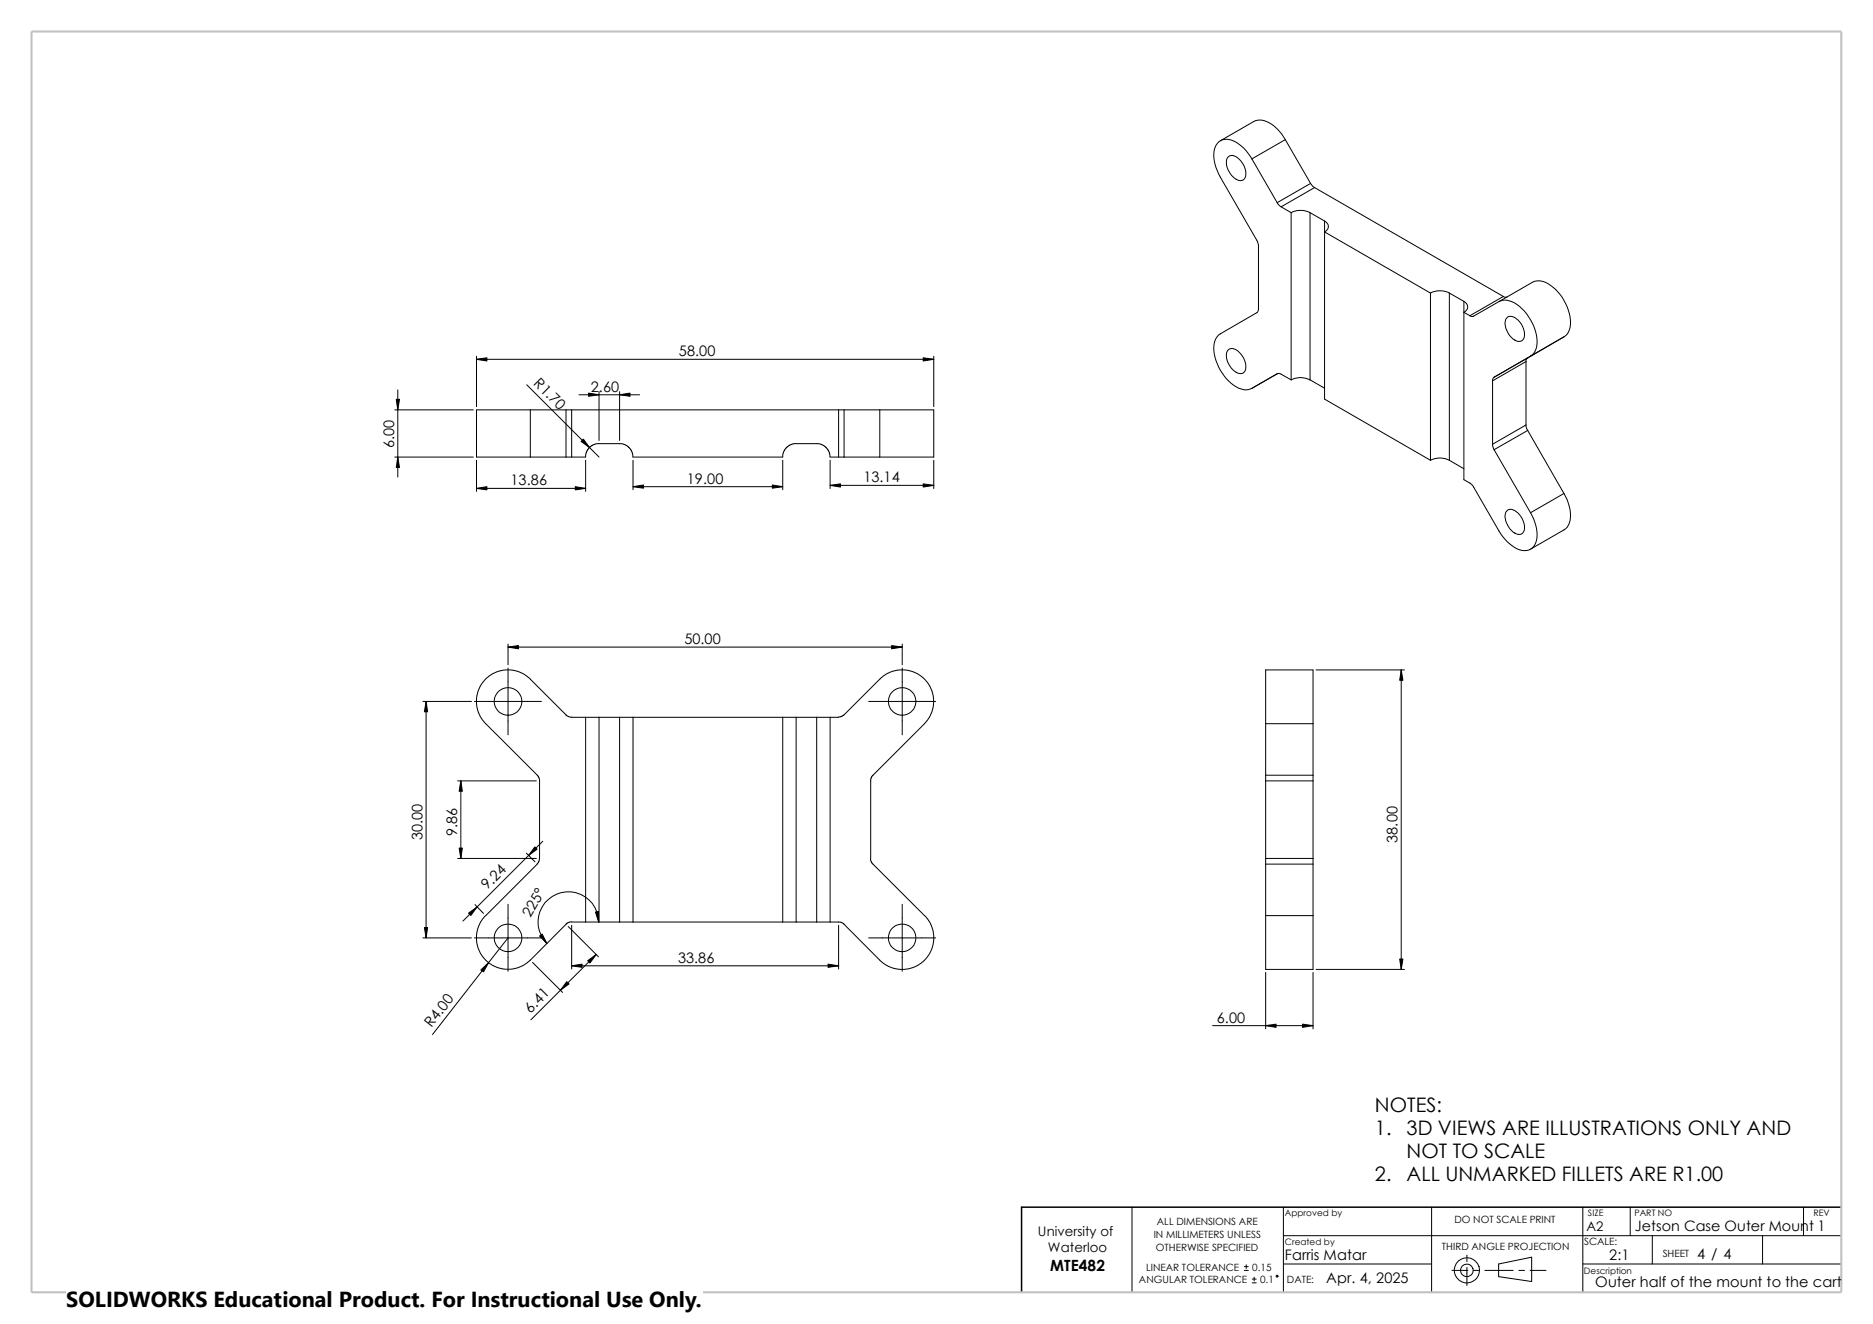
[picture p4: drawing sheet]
<svg xmlns="http://www.w3.org/2000/svg" width="420mm" height="297mm" viewBox="0 0 420 297" stroke-linecap="round" stroke-linejoin="round" font-family="sans-serif">
<g fill="none" stroke="#000" stroke-width=".22">
<path d="M275.3 35.3a1.69 1.69 0 0 1 2.6 .4 4.1 4.1 0 0 1 1.3 4.2 1.45 1.45 0 0 1-2.4 .1 4.3 4.3 0 0 1-1.6-4.5zM280.7 35.6a8.1 8.1 0 0 0-5.7-4.4 3 3 0 0 0-2.8 3.6l.3 2.1 .8 2.1 8.7 15.2 .2 .8v14.5l-.1 .3-.2 .3-8.3 4.8a4.1 4.1 0 0 0-1.3 4.6 10.5 10.5 0 0 0 6 7.7 2.82 2.82 0 0 0 2.4-.1M280.7 35.6l5.7 9.9M288.2 31.3a7.9 7.9 0 0 0-5.7-4.4l-1.4 .4-7.5 4.3M288.2 31.3l-7.5 4.3M288.2 31.3l5.7 9.8M286.4 45.5l.9 .9M287.3 46.4l2.2 1.3M289.5 47.7v37.5M289.5 47.7a4.6 4.6 0 0 1 4.3 0M293.8 47.7l3.2 1.9M293.8 47.7v37.5"/>
<path d="M293.9 41.1l.9 1M293.9 41.1l-7.5 4.4M294.8 42.1l-7.5 4.3M294.8 42.1l42.3 24.4M297 49.6v39.9l23.8 13.8M297 49.6a1.31 1.31 0 0 1 .9 1.2 1.31 1.31 0 0 1-.9 1.2l23.8 13.7M106.8 79.9v11.3M209.4 79.9v11.3M275.3 78.6a1.69 1.69 0 0 1 2.6 .4 4.1 4.1 0 0 1 1.3 4.2 1.45 1.45 0 0 1-2.4 .1 4.3 4.3 0 0 1-1.6-4.5zM320.8 65.7v37.6M320.8 65.7a4.6 4.6 0 0 1 4.2 0M325 65.7l3.3 1.9"/>
<path d="M325 65.7v37.6M328.3 67.6a1.31 1.31 0 0 1 .8 1.2 1.31 1.31 0 0 1-.8 1.3l1.3 .7M328.3 67.6v40l1.3 .8 .7 .6 5.8 10.1a8.9 8.9 0 0 0 5.2 4.4 2.79 2.79 0 0 0 3.3-2.9 9.9 9.9 0 0 0-1.4-5.6M329.6 70.8l.3 .2 .6-.1 13.1-7.6a4 4 0 0 1 4.7 1.2 10.4 10.4 0 0 1 3.7 9l-.1 .6a2.44 2.44 0 0 1-1.2 1.5M336.1 67.6a4.7 4.7 0 0 1 5.2 1.7 10.4 10.4 0 0 1 3.3 8.6l-.2 .5a2.44 2.44 0 0 1-1.2 1.5M337.1 66.5l.3 .2 .5-.1M337.1 66.5l-7.5 4.3M338.1 71.1a2.23 2.23 0 0 1 2.6 1 3.6 3.6 0 0 1 .8 4.1 1.7 1.7 0 0 1-2.5-.5 4.1 4.1 0 0 1-1.3-4.1zM343.2 79.9l-8.2 4.7M350.7 75.6l-7.5 4.3M350.7 75.6l-8.1 4.7M88.5 91.9h17.6"/>
<path d="M89.2 87.5v19.5M106.8 80.6h102.6M118.1 86.3l16.2 16.2M118.9 91.9v10.6M118.9 91.9h8M118.9 91.9h-12.1v10.6h12.1M126.9 91.9v10.6M126.9 91.9h1.3M128.2 91.9h59.8M128.2 91.9v10.6M129.8 88.6h13.6M134.3 87.8v11"/>
<path d="M138.9 87.8v11M188 91.9v10.6M188 91.9h1.3M189.3 91.9v10.6M189.3 91.9h8M197.3 91.9v10.6M197.3 91.9h12.1v10.6h-12.1M286.4 83.8l-5.7 3.3M289.5 85.2l-2.4-1.3-.5-.1-5.9 3.3M289.5 85.2a4.6 4.6 0 0 1 4.3 0M293.8 85.2l3.2 1.9M334.7 85.4v14.3"/>
<path d="M334.7 99.7l.3 1.2M335 84.6l-.2 .3-.1 .5M342.2 81.1l-7.5 4.3M342.2 95.3l-7.5 4.4M342.2 81.1v14.2M342.2 95.3l.4 1.3M342.6 80.3l-7.6 4.3M342.6 96.6l-7.6 4.3M342.6 96.6l8.1 14.1M342.6 80.3l-.3 .3-.1 .5M88.5 102.5h17.6M106.8 103.3v6.9"/>
<path d="M106.8 109.6h24.5M118.9 102.5h8M126.9 102.5h1.3M128.2 102.5h3.1l.1-1 .5-.8 .7-.7 1-.4 5.3-.1 1 .2 1.2 .8 .7 1 .1 1h33.6l.1-1 .5-.8 .6-.6 .8-.4 .5-.2h5.1l1 .2 1 .5 .7 1 .3 1.3h1.9M131.3 103.3v6.9M141.9 103.3v6.6M141.9 109.2h33.6M175.5 103.3v6.6M186.1 103.3v6.3M186.1 108.9h23.3M188 102.5h1.3M189.3 102.5h8"/>
<path d="M209.4 103.3v6.3M320.8 103.3a4.6 4.6 0 0 1 4.2 0M325 103.3l3.3 1.9M335 100.9l8.2 14.1M338.1 114.4a2.23 2.23 0 0 1 2.6 1 3.6 3.6 0 0 1 .8 4.1 1.7 1.7 0 0 1-2.5-.5 4.1 4.1 0 0 1-1.3-4.1zM350.7 110.7l-7.5 4.3M350.7 110.7a8 8 0 0 1 1 7.2l-1 1-7.5 4.3M94.8 157.4h10.9M95.5 157.4v53M106.4 157.4h15M113.9 144.5v4.6M113.9 149.9v14.9"/>
<path d="M113.9 145.2h88.4M194.8 157.4h15M197.3 152.4l-8.2 8.1-.7 .3-2.3 .1M197.3 152.3l1.8-1.3 2.2-.7h2l2.2 .7 1.8 1.3 1.3 1.8 .7 1.9v2l-.3 1.5-.4 1-1 1.5-12.1 12.1-.2 .4-.1 18.1M202.3 144.5v4.6M202.3 149.9v14.9M295.1 150.3h19.8M314.2 150.3v67.2M102.6 175.2h17.7M103.3 175.2v17.4M108.9 162.3l11.7 11.8 .3 .4 .1 .4v17.7l-.1 .6-.5 .6M126.9 160.4l.9 .5h3.5"/>
<path d="M126.9 160.4l-8.8-8.8-2.1-1-1.4-.3h-1.4l-1.7 .4-1.8 .9-1.5 1.5-1 1.8-.4 1.7 .1 2 .7 1.9 1.3 1.8M131.3 160.9h3M131.3 160.9v45.9M134.3 160.9h4.6M134.3 160.9v45.9M138.9 160.9h3M138.9 160.9v45.9M141.9 160.9v45.9M141.9 160.9h33.6M175.5 160.9h3M175.5 160.9v45.9M178.5 160.9h4.6"/>
<path d="M178.5 160.9v45.9M183.1 160.9v45.9M183.1 160.9h3M186.1 160.9v45.9M283.8 162.3v-12h10.6v12M283.8 173.9v1.3M283.8 162.3h10.6M283.8 173.9h10.6M283.8 162.3v11.6M283.8 175.2v17.4M283.8 175.2h10.6M294.4 173.9v1.3"/>
<path d="M294.4 162.3v11.6M294.4 175.2v17.4M102.6 192.6h17.7M118 191.4l2 1.9M120.5 193.8l-11.9 11.9-.8 1.1-.7 1.4-.3 1.5 .1 2 .9 2.3 .8 1.1 .9 .8 2 1.1 1.7 .4h1.4l1.7-.4 1.2-.5 1.1-.8 8.5-8.6 1.1-.3M121.7 188.7l-17.9 17.9M195.2 192.6l.3 1 11.8 11.8M283.8 192.6v1.2M283.8 193.8v11.6M283.8 193.8h10.6M283.8 192.6h10.6M294.4 192.6v1.2"/>
<path d="M294.4 193.8v11.6M94.8 210.4h10.9M106.4 210.4h15M106.5 202.9l1.9 2M113.9 202.9v15M113.9 210.4l-16.9 21.7M119.4 215.9l6.8 6.7M127.4 207.9l6.8 6.7M128.2 206.8h3.1M128.2 207.6v9.8M128.2 216.7h59.8M131.3 206.8h3"/>
<path d="M133.7 214.1l-14.7 14.7M134.2 206.8a6.8 6.8 0 0 0-9.4-6.2 6.8 6.8 0 0 0-2.2 11.1M134.3 206.8h4.6M138.9 206.8h3M141.9 206.8h33.6M175.5 206.8h3M178.5 206.8h4.6M183.1 206.8h3M186.1 206.8h2.3l.9 .5M188 207.6v9.8M194.8 210.4h15M202.3 202.9v15"/>
<path d="M207.3 205.4l1.2 1.6 .8 1.9 .1 2-.4 1.8-1 1.9-1.5 1.5-1.9 1-1.7 .4h-1.2l-1.5-.3-2.2-1.1-8.7-8.8M283.8 205.4v12.1h10.6v-12.1M283.8 205.4h10.6M283.8 218.1v12.7M294.4 218.1v12.7M295.1 217.5h19.8M271.9 230.1h22.5M253.8 270.8v19.1M287.8 277.2h125.1M287.8 270.8v19.1M321 270.8v19.1M354.9 270.8v19.1"/>
<path d="M365.5 270.8v6.4M370.5 277.2v6.3M395.2 277.2v6.3M404.4 270.8v6.4M279 285h.9M279 284.1h.9M279.4 283.7v.9M280.8 287.8h.9M280.8 286.9h.9M281.2 286.5v.9M287.8 283.5h33.2M325.6 285h3.5"/>
<path d="M328.9 281.6v1.4M328.9 284.3v4.1M330.4 285h1.3M333 285h6.3M336 283.5l7.5-1.5v5.5l-7.5-1.1zM340.6 285h1.2M343.1 285h3.6M354.9 283.5h58"/>
<circle cx="113.9" cy="157.4" r="3.1"/>
<circle cx="202.3" cy="157.4" r="3.1"/>
<circle cx="113.9" cy="210.4" r="3.1"/>
<circle cx="202.3" cy="210.4" r="3.1"/>
<circle cx="286.4" cy="286.3" r=".21"/>
<circle cx="328.9" cy="285" r="1.42"/>
<circle cx="328.9" cy="285" r="2.83"/>
</g>
<path d="M412.9 270.8h-183.8v19.1" fill="none" stroke="#000" stroke-width=".34"/>
<path d="M7.1 7.1h405.8v282.8h-405.8z" fill="none" stroke="#c0c0c0" stroke-width=".47"/>
<g fill="#000" stroke="#000" stroke-width=".22">
<path d="M88.9 89.6h.7l-.4 2.3zM106.8 80.6l2.4-.3v.7zM132 88.2l2.3 .4-2.3 .3zM138.9 88.6l2.4-.4v.7zM207 80.3l2.4 .3-2.4 .4zM89.2 102.5l.4 2.4h-.7zM106.8 109.6l2.4-.4v.7zM129 109.2l2.3 .4-2.3 .3zM130.3 99l.5-.5 1.4 1.9zM141.9 109.2l2.4-.4v.7zM173.2 108.8l2.3 .4-2.3 .3zM186.1 108.9l2.4-.4v.8z"/>
<path d="M207 108.5l2.4 .4-2.4 .4zM95.5 157.4l.4 2.3h-.7zM113.9 145.2l2.3-.4v.7zM199.9 144.8l2.4 .4-2.4 .3zM314.2 150.3l.4 2.3h-.7zM103.3 175.2l.4 2.3h-.7zM103 190.2h.7l-.4 2.4zM119.9 190l.5 .5-1.9 1.4zM95.2 208.1h.7l-.4 2.3zM105.1 204.9l1.9-1.4-1.4 1.9zM107.8 217.6l1.8-1.7-1.2 2.1zM121 210l.6-.5 1 2.2z"/>
<path d="M128.2 216.7l2.3-.4v.7zM131.8 215.5l1.9-1.4-1.4 1.9zM133.5 204.6l.7-.1v2.3zM185.7 216.3l2.3 .4-2.3 .3zM313.9 215.1h.7l-.4 2.4zM127.1 220.2l.5 .5-1.9 1.4zM283.8 230.1l2.3-.4v.8zM292.1 229.7l2.3 .4-2.3 .4z"/>
</g>
<path d="M14.9 288.1h142.6v8.9h-142.6z" fill="#fff"/>
<text font-size="4.9" x="14.9" y="293.3">SOLIDWORKS Educational Product. For Instructional Use Only.</text>
<g font-size="4.5">
<text x="308.3" y="249.4">NOTES:</text>
<text x="308.3" y="254.6">1.</text>
<text x="315.4" y="254.6">3D VIEWS ARE ILLUSTRATIONS ONLY AND</text>
<text x="315.4" y="259.8">NOT TO SCALE</text>
<text x="308.3" y="265">2.</text>
<text x="315.4" y="265">ALL UNMARKED FILLETS ARE R1.00</text>
</g>
<text font-size="3.5" x="235.5" y="285">MTE482</text>
<g font-size="3.3">
<text x="152.2" y="79.9">58.00</text>
<text x="119.5" y="86.2" transform="rotate(45 119.5 86.2)">R1.70</text>
<text x="132.5" y="87.9">2.60</text>
<text x="88.4" y="100.6" transform="rotate(-90 88.4 100.6)">6.00</text>
<text x="114.5" y="108.9">13.86</text>
<text x="154" y="108.5">19.00</text>
<text x="193.6" y="108.2">13.14</text>
<text x="153.5" y="144.5">50.00</text>
<text x="94.7" y="188.5" transform="rotate(-90 94.7 188.5)">30.00</text>
<text x="102.5" y="187.5" transform="rotate(-90 102.5 187.5)">9.86</text>
<text x="313.4" y="189" transform="rotate(-90 313.4 189)">38.00</text>
<text x="109.2" y="199.7" transform="rotate(-45 109.2 199.7)">9.24</text>
<text x="120.8" y="202.7" transform="rotate(-60 120.8 202.7)">5°</text>
<text x="119" y="205.9" transform="rotate(-60 119 205.9)">2</text>
<text x="152" y="216">33.86</text>
<text x="119" y="227.4" transform="rotate(-45 119 227.4)">6.41</text>
<text x="96.7" y="230.7" transform="rotate(-52 96.7 230.7)">R4.0</text>
<text x="272.9" y="229.4">6.00</text>
<text x="288.1" y="282.7">Farris Matar</text>
<text x="297.4" y="287.8">Apr. 4, 2025</text>
<text x="360.8" y="282.7">2:1</text>
<text x="380.5" y="282.3">4 / 4</text>
<text x="357.7" y="288.6">Outer half of the mount to the cart</text>
</g>
<text font-size="3.2" x="366.6" y="276.1">Jetson Case Outer Mount 1</text>
<g font-size="3">
<text x="232.7" y="277.2">University of</text>
<text x="235" y="280.9">Waterloo</text>
<text x="355.7" y="276.1">A2</text>
</g>
<g font-size="2.2">
<text x="259.4" y="274.7">ALL DIMENSIONS ARE</text>
<text x="326.1" y="274.4">DO NOT SCALE PRINT</text>
<text x="258.7" y="277.7">IN MILLIMETERS UNLESS</text>
<text x="259.2" y="280.7">OTHERWISE SPECIFIED</text>
<text x="323.3" y="280.4">THIRD ANGLE PROJECTION</text>
<text x="355.2" y="279.3">SCALE:</text>
<text x="372.8" y="282">SHEET</text>
<text x="255.4" y="287.9">ANGULAR TOLERANCE</text>
<text x="257" y="285">LINEAR TOLERANCE</text>
<text x="280.8" y="285">0.15</text>
<text x="282.6" y="287.9">0.1</text>
<text x="288.6" y="287.9">DATE:</text>
</g>
<g font-size="2">
<text x="288.1" y="272.8">Approved by</text>
<text x="356.1" y="272.7">SIZE</text>
<text x="366.5" y="272.7">PART NO</text>
<text x="406.6" y="272.7">REV</text>
<text x="288.1" y="279.2">Created by</text>
<text x="355.2" y="285.7">Description</text>
</g>
</svg>
